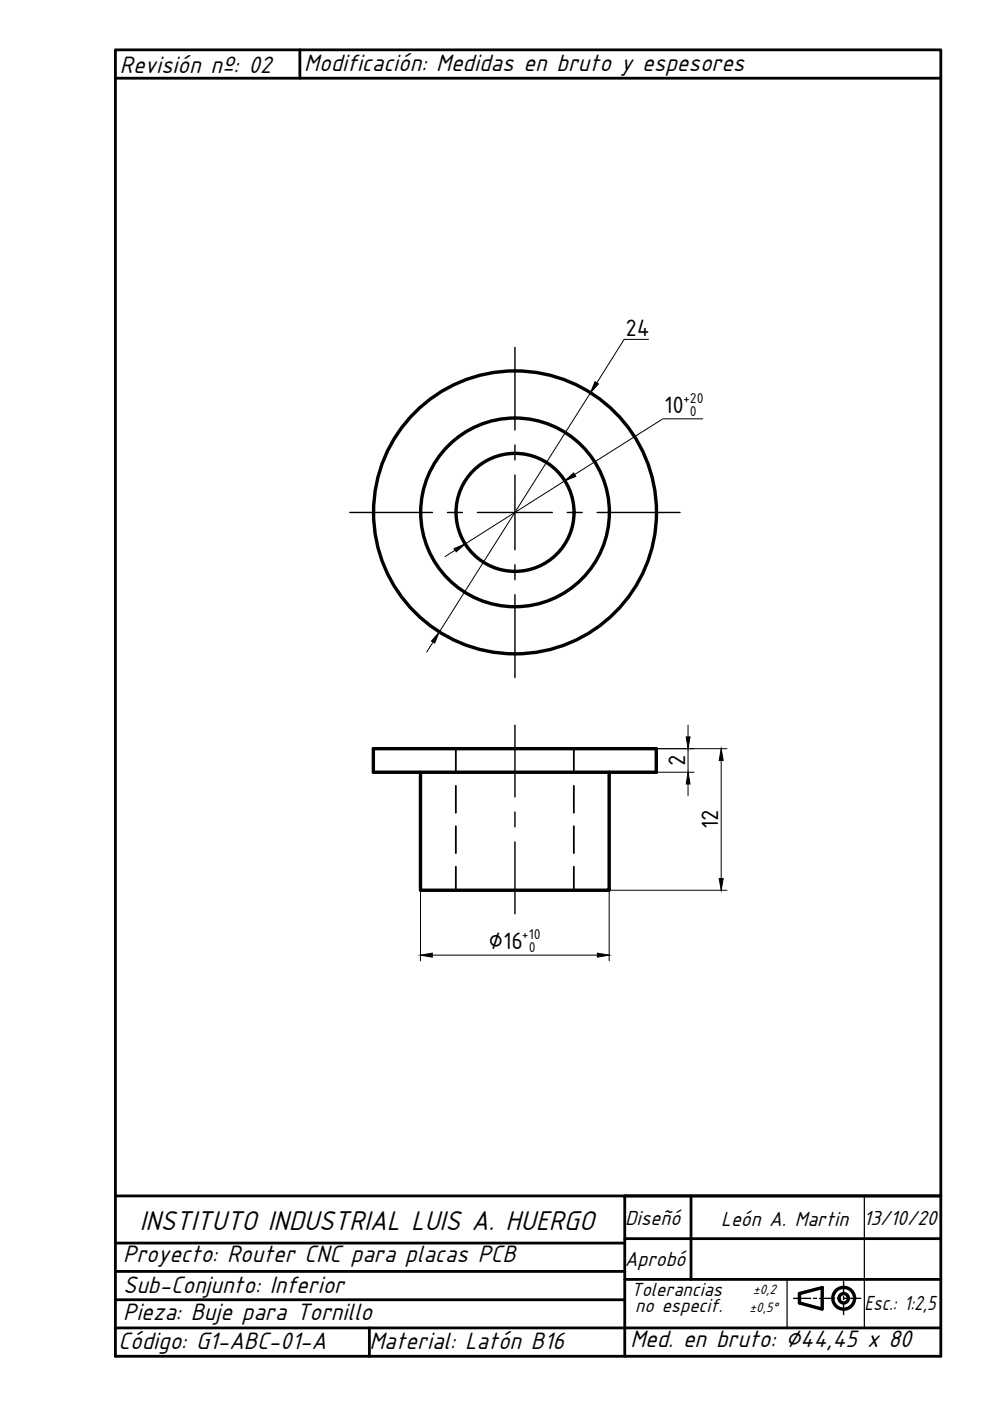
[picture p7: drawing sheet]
<svg xmlns="http://www.w3.org/2000/svg" width="210mm" height="297mm" viewBox="0 0 210 297" stroke-linecap="round" stroke-linejoin="round" font-family="sans-serif">
<!-- layer: 0 -->
<path d="M63.6 10.6v6M24.5 253.6h108v34M132.5 253.6h67M146.5 253.6v17.7M24.5 275.6h108M24.5 269.6h108M24.5 263.6h108M132.5 271.3h67M132.5 262.6h67M24.5 287.6v-277h175v277M24.5 281.5h175M78.3 281.5v6.1" fill="none" stroke="#000" stroke-width=".59"/>
<!-- layer: DIBUJO -->
<path d="M24.5 16.6h175M24.5 287.6h175" fill="none" stroke="#000" stroke-width=".59"/>
<!-- layer: 0 -->
<g fill="none" stroke="#000" stroke-width=".72">
<path d="M79.2 158.7h59.9v5h-59.9zM89.2 163.7v25.1h40v-25.1M169.5 274.3l4.8-1.3v4.6l-4.8-1.3z"/>
<circle cx="109.2" cy="108.6" r="30"/>
<circle cx="109.2" cy="108.6" r="20"/>
<circle cx="109.2" cy="108.6" r="12.5"/>
<circle cx="178.9" cy="275.3" r="2.31"/>
<circle cx="178.9" cy="275.3" r=".99"/>
</g>
<g fill="none" stroke="#000" stroke-width=".3">
<path d="M109.2 73.6v17.6M109.2 94.3v3.2M74.2 108.7h17.5M94.9 108.7h3.1M101.2 108.7h15.9M109.2 100.7v15.9M109.2 119.7v3.2M120.3 108.7h3.1M126.6 108.7h17.6M109.2 126.1v17.6M109.2 153.7v15.3M109.2 172.2v3.1"/>
<path d="M109.2 178.5v15.2M168.3 275.3h3.6M172.5 275.3h.6M173.8 275.3h3.2M177.6 275.3h.6M178.9 271.7v2.6M178.9 274.9v.6M178.9 276.2v2.5M178.9 275.3h3.6"/>
</g>
<path d="M24.5 10.6h87.5M183.3 253.6v27.9M166.9 271.3v10.2" fill="none" stroke="#000" stroke-width=".25"/>
<path d="M96.6 158.7v5M121.7 158.7v5M96.6 166.6v5.7M96.6 175.2v5.7M121.7 166.6v5.7M121.7 175.2v5.7M96.6 183.8v5M121.7 183.8v5" fill="none" stroke="#000" stroke-width=".38"/>
<g fill="none" stroke="#000" stroke-width=".21">
<path d="M137.5 72h-5.2l-5.8 9.2M125.2 83.3l-32.1 50.7M149 88.8h-8.5l-18.7 11.8M96.5 116.7l-2.1 1.3M119.7 102l-21.1 13.3M91.8 136.1l-1.3 2.1M139.1 158.7h15M145.9 153.7v2.5M145.9 158.7v5M139.1 163.7h8.1M145.9 166.2v2.5M152.9 161.2v25.1"/>
<path d="M89.2 188.8v14.9M154.1 188.8h-24.9v14.9M91.7 202.5h35"/>
</g>
<path d="M126.2 80.9l.7 .5-1.7 1.9zM96.3 116.3l2.3-1-1.9 1.7zM119.7 102l1.9-1.7 .5 .7zM93.1 134l-.9 2.3-.7-.4zM145.5 156.2h.8l-.4 2.5zM145.9 163.7l.4 2.5h-.8zM152.9 158.7l.4 2.5h-.8zM152.5 186.3h.8l-.4 2.5zM89.2 202.5l2.5-.4v.8zM126.7 202.1l2.5 .4-2.5 .4z" fill="#000" stroke="#000" stroke-width=".21"/>
<text font-size="6.4" x="29.6" y="260.9">INSTITUTO INDUSTRIAL LUIS A. HUERGO</text>
<g font-size="5.6">
<text x="25.4" y="15.4">Revisión nº: 02</text>
<text x="64.5" y="15.1">Modificación: Medidas en bruto y espesores</text>
<text x="26.1" y="267.6">Proyecto: Router CNC para placas PCB</text>
<text x="26.1" y="274.1">Sub-Conjunto: Inferior</text>
<text x="26.1" y="279.9">Pieza: Buje para Tornillo</text>
<text x="25.1" y="286">Código: G1-ABC-01-A</text>
<text x="78.3" y="286.1">Material: Latón B16</text>
<text x="133.6" y="285.7">Med. en bruto: ∅44,45 x 80</text>
</g>
<g font-size="5.4">
<text x="132.6" y="71.3">24</text>
<text x="140.8" y="87.5">10</text>
<text x="145.3" y="162.5" transform="rotate(-90 145.3 162.5)">2</text>
<text x="152.3" y="175.8" transform="rotate(-90 152.3 175.8)">12</text>
<text x="103.5" y="201.2">∅16</text>
</g>
<g font-size="4.8">
<text x="132.5" y="259.8">Diseñó</text>
<text x="152.9" y="260">León A. Martin 13/10/20</text>
<text x="132.5" y="268.5">Aprobó</text>
<text x="183.3" y="277.7">Esc.: 1:2,5</text>
</g>
<g font-size="4.5">
<text x="133.8" y="274.7">Tolerancias</text>
<text x="134.7" y="278.2">no especif.</text>
</g>
<g font-size="3.3">
<text x="144.8" y="85.4">+20</text>
<text x="146.3" y="88.2">0</text>
<text x="110.7" y="199.1">+10</text>
<text x="112.1" y="201.9">0</text>
</g>
<g font-size="3.2">
<text x="159.7" y="274.3">±0,2</text>
<text x="158.9" y="278.1">±0,5°</text>
</g>
</svg>
